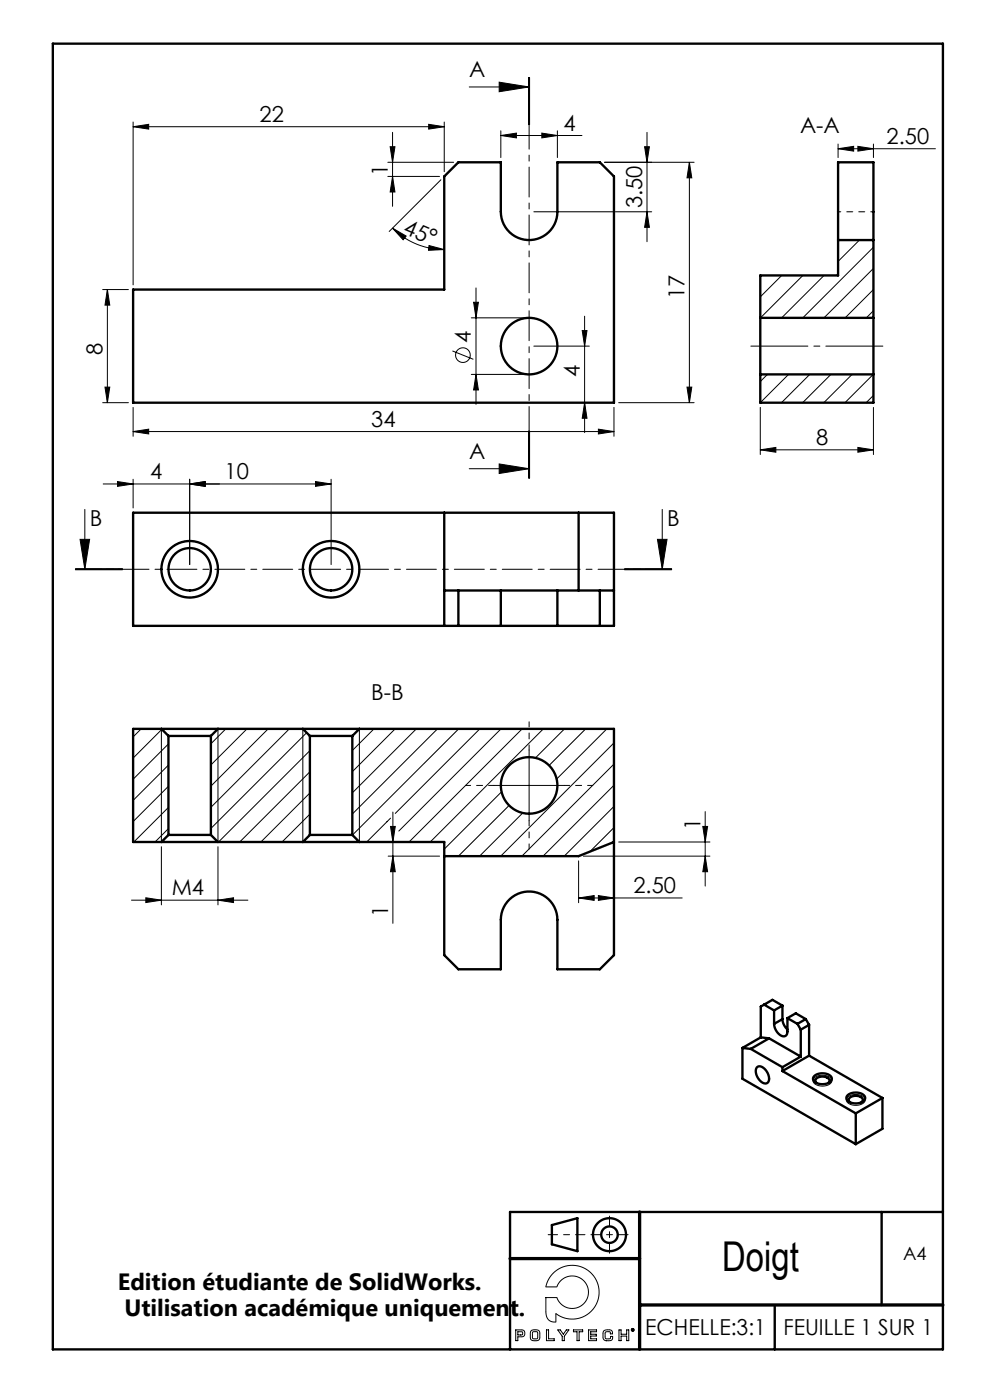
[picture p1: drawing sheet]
<svg xmlns="http://www.w3.org/2000/svg" width="210mm" height="297mm" viewBox="0 0 210 297" stroke-linecap="round" stroke-linejoin="round" font-family="sans-serif">
<g fill="none" stroke="#000" stroke-width=".21">
<path d="M99.5 18.4h12.7M105.9 17.4l6.3 1-6.3 1.1zM112.1 16.4v10M112.2 16.4v10M112.3 16.4v10M28.2 26.9l3.3-.5v1zM28.2 25.9v34.5M28.2 26.9h66M82.3 34.4h13.9M82.3 37.4h10.9M82.8 31.1h1l-.5 3.3zM83.3 37.4l.5 3.3h-1z"/>
<path d="M83.3 28.1v15.7M90.9 26.4l3.3 .5-3.3 .5zM93.5 38.1l-10.9 11M94.2 25.9v10.5M106.2 28.7l3.3-.5v1.1zM106.2 27.7v5.7M106.2 28.7h17.2M114.9 28.2l3.3 .5-3.3 .6zM118.2 27.7v5.7M128.2 34.4h19M136.7 31.1h1.1l-.6 3.3zM137.2 28.1v23.2"/>
<path d="M146.2 34.4l.5 3.3h-1zM146.2 34.4v51M177.8 31.6l3.3-.6v1.1zM177.8 30.6v2.8M177.8 31.6h20.6M182 31l3.3 .6-3.3 .5zM185.3 30.6v2.8M83.3 48.4l2.9 1.7-.7 .8zM83.3 48.4a15.5 15.5 0 0 0 10.9 4.5M91 52.1l3.2 .8-3.3 .2zM113.2 44.9h25M137.2 44.9l.6 3.3h-1.1z"/>
<path d="M161.3 58.4v.1M165.8 58.4l-4.5 4.6M170.3 58.4l-9 9M174.8 58.4l-9 9M177.8 50.9v.1M182.3 50.9l-4.5 4.6M185.3 56.9l-10.5 10.5M185.3 52.4l-15 15M21.8 61.4h5.4M22.8 61.4l.5 3.3h-1zM22.8 61.4v24M96 74.4l4.4 1.8"/>
<path d="M100 67.4h11.2M100 79.4h11.2M100.5 64.1h1l-.5 3.3zM101 79.4l.5 3.3h-1zM101 61.1v24.7M113.2 73.4h11.8M123.5 70.1h1l-.5 3.3zM124 67.1v24.7M162.8 79.4l-1.5 1.5M167.3 79.4l-6 6M171.8 79.4l-6 6M176.3 79.4l-6 6"/>
<path d="M180.7 79.4l-6 6M185.2 79.4l-6 6M185.3 61.4l-6 6M185.3 65.9l-1.5 1.5M21.8 85.4h5.4M22.3 82.1h1l-.5 3.3zM28.2 91.6l3.3-.6v1.1zM28.2 86.4v6.2M28.2 91.6h102M99.5 99.4h12.7M105.9 98.4l6.3 1-6.3 1.1zM112.1 91.4v10"/>
<path d="M112.2 91.4v10M112.3 91.4v10zM124 85.4l.5 3.3h-1zM126.9 91l3.3 .6-3.3 .5zM130.2 86.4v6.2M131.2 85.4h16M145.7 82.1h1l-.5 3.3zM161.3 95.4l3.3-.5v1zM161.3 86.4v10M161.3 95.4h24M182 94.9l3.3 .5-3.3 .5zM185.3 83.9l-1.6 1.5"/>
<path d="M185.3 86.4v10M17 114.4h2l-1 6.4zM18 108.1v12.7M21.9 102.7h48.3M24.9 102.2l3.3 .5-3.3 .5zM28.2 101.7v6.1M40.2 102.7l3.3-.5v1zM40.2 101.7v18.1M66.9 102.2l3.3 .5-3.3 .5zM70.2 101.7v18.1M139.5 114.4h2l-1 6.4zM140.5 108.1v12.7"/>
<path d="M16 120.8h10M16 120.7h10M16 120.9h10M34.4 122.3a6 6 0 0 1 5.3-7.5 6 6 0 0 1 6.5 6.5 6 6 0 0 1-7.5 5.3M64.4 122.3a6 6 0 0 1 5.3-7.5 6 6 0 0 1 6.5 6.5 6 6 0 0 1-7.5 5.3M132.5 120.8h10M132.5 120.7h10M132.5 120.9h10M29.9 154.6l-1.7 1.7M34.2 154.6v24M34.3 154.7l-6.1 6.1M35.7 157.8l-7.5 7.5"/>
<path d="M46.2 154.6v24M47.9 154.6l-3.2 3.2M52.4 154.6l-7.7 7.7M56.9 154.6l-12.2 12.2M61.4 154.6l-16.7 16.7M64.2 154.6v24M65 155.4l-20.3 20.4M65.7 159.2l-19.3 19.4M76.2 154.6v24M79.3 154.6l-4.6 4.6M83.8 154.6l-9.1 9.1M88.3 154.6l-13.6 13.6"/>
<path d="M92.8 154.6l-18.1 18.1M97.3 154.6l-22.5 22.6M101.8 154.6l-18 18M106.3 154.6l-21.7 21.7M110.8 154.6l-24 24M112.2 159.1v15M115.3 154.6l-24 24M119.7 154.6l-6.1 6.2M124.2 154.6l-7.7 7.8M128.7 154.6l-10.6 10.7M130.2 157.6l-24 24M34.2 179.6v12.4"/>
<path d="M35.7 166.8l-7.5 7.5M35.7 171.3l-7.3 7.3M35.7 175.8l-2.8 2.8M35.7 162.3l-7.5 7.5M46.2 179.6v12.4M65.7 163.7l-14.9 14.9M65.7 168.2l-10.4 10.4M65.7 172.7l-5.9 5.9M82.8 175.3h1l-.5 3.3zM82.8 173.6l-5 5M83.3 172.3v23.6M104.7 166.6h15"/>
<path d="M106.4 168l-12.2 12.1M108 170.9l-10.8 10.7M110.9 172.5l-9.2 9.1M130.2 162.1l-19.5 19.5M130.2 166.6l-15 15M130.2 171.1l-10.5 10.5M130.2 175.6l-5.1 5.1M131.2 178.6h19.4M149.1 175.3h1l-.5 3.3zM149.6 172.2v15.8M27.9 191h24.7M30.9 190.5l3.3 .5-3.3 .5z"/>
<path d="M46.2 191l3.3-.5v1zM82.3 181.6h10.9M83.3 181.6l.5 3.3h-1zM122.7 190.5l3.3-.5v1zM122.7 182.6v8.9M122.7 190.5h22M123.7 181.6h26.9M126.9 190l3.3 .5-3.3 .5zM149.6 181.6l.5 3.3h-1zM172.7 228.7a2.63 2.63 0 0 1 3.7 .4 1.44 1.44 0 0 1-1.7 1.3 1.73 1.73 0 0 1-2.2-1.3zM179.8 232.8a2.63 2.63 0 0 1 3.7 .3 1.44 1.44 0 0 1-1.7 1.4 1.73 1.73 0 0 1-2.3-1.3zM117.4 270a5.7 5.7 0 0 1 7.9 0 5.7 5.7 0 0 1 .4 7.8 5.7 5.7 0 0 1-7.8 .9v1.8a1.89 1.89 0 0 1-2.1-2.4v-2.8h2.3a3.4 3.4 0 0 0 5.3 1.6 3.4 3.4 0 0 0 0-5.5 3.4 3.4 0 0 0-5.3 1.6h-2.3l.6-1.7z"/>
<path d="M109.4 282.1h1.3a.74 .74 0 0 1 .6 .8 .74 .74 0 0 1-.6 .7h-.9v.8h-.4zM109.8 282.5h.8a.34 .34 0 0 1 .3 .4 .34 .34 0 0 1-.4 .3h-.7zM112.7 282.3l1-.2 .7 .3 .1 1.3-.2 .6-1.1 .1-.6-.2-.1-1.3zM113 282.6h1v1.4l-1-.1zM115.9 282.1h.5v1.9h1.2v.4h-1.7zM118.3 282.1h.5l.7 .9 .6-.9h.6l-1 1.4v.9h-.4v-.9zM121.6 282.1h2v.4h-.8v1.9h-.4v-1.9h-.8zM124.9 282.1h1.6v.4h-1.2v.6h1.2v.3h-1.2v.6h1.2v.4h-1.6zM128.7 284.4l-.4-.1-.3-.2-.1-1.4a1.23 1.23 0 0 1 1.9-.3l.1 .6h-.4v-.3a.74 .74 0 0 0-1.1-.1l.1 1.4h.9l.1-.5h.5l-.2 .7-.7 .2M128.7 284.4h.4M131.3 282.1h.4v1h1.2v-1h.5v2.3h-.5v-1h-1.2v1h-.4zM134.1 282h.3l-.3 .1 .1 .1h.2l-.1 .1-.2-.1z"/>
<circle cx="98.2" cy="75.3" r="1.56"/>
<circle cx="134.2" cy="282.1" r=".23"/>
<circle cx="134.2" cy="282.1" r=".31"/>
</g>
<g fill="none" stroke="#000" stroke-width=".5">
<path d="M11.2 9.3h188.8v277h-188.8zM177.8 50.9v-16.5h7.5v16.5M177.8 50.9v7.5h-16.5v9M177.8 50.9h7.5M185.3 50.9v16.5M28.2 61.4h66v-24l3-3h9v10.5a6 6 0 0 0 6 6 6 6 0 0 0 6-6v-10.5h9l3 3v48h-102zM161.3 67.4v12M161.3 79.4v6h24v-6M161.3 79.4h24M161.3 67.4h24M185.3 67.4v12M94.2 108.8v24"/>
<path d="M122.7 108.8v16.5M94.2 125.3h12M97.2 125.3v7.5M106.2 132.8h12M106.2 125.3h12M106.2 125.3v7.5M106.2 132.8h-78v-24h102v24h-12M118.2 125.3v7.5M118.2 125.3h12M127.2 125.3v7.5M34.2 154.6h12M34.2 154.6h-6v24h6"/>
<path d="M34.2 154.6l1.5 1.5M35.7 156.1h9M35.7 156.1v21M44.7 156.1v21M46.2 154.6h18M46.2 154.6l-1.5 1.5M64.2 154.6h12M64.2 154.6l1.5 1.5M65.7 156.1h9M65.7 156.1v21M74.7 156.1v21M76.2 154.6h54v48l-3 3h-9v-10.5a6 6 0 0 0-6-6 6 6 0 0 0-6 6v10.5h-9l-3-3v-24h-18"/>
<path d="M76.2 154.6l-1.5 1.5M34.2 178.6h12M35.7 177.1h9M35.7 177.1l-1.5 1.5M44.7 177.1l1.5 1.5M46.2 178.6h18M64.2 178.6h12M65.7 177.1h9M65.7 177.1l-1.5 1.5M74.7 177.1l1.5 1.5M130.2 178.6l-7.5 3h-28.5M162.1 213.1l-.7 .4v6.6"/>
<path d="M162.1 213.1l2.1 1.3M162.1 213.1l1.7-1 2.2 1.2M164.2 214.4v2.8M166 216.2l.3 1.2 .7 1M166 213.3v2.9M166 216.2l-1.8 1M166 213.3l-1.8 1.1M167 216v2.8a.91 .91 0 0 1-.5 1 .91 .91 0 0 1-1.1-.3l-.9-1-.3-1.3M167 216l2.2 1.2M167 216l1.8-1 2.1 1.2M169.2 217.2l.7 1.2M169.9 218.4v5.8"/>
<path d="M170.9 216.2l-1.7 1M170.9 216.2l.7 1.2M171.6 217.4l-1.7 1M171.6 217.4v6.5M157.5 222.3v6.5l24 13.9M157.5 222.3l1.8 .2M159.3 222.5l6.7 3.9M160.5 226.5a1.4 1.4 0 0 1 2.1 .7 1.73 1.73 0 0 1 0 2.6 2.51 2.51 0 0 1-2.1-3.3zM161.4 220.1l1.7 .2M161.4 220.1l-3.9 2.2M163.1 220.3l6.8 3.9M163.1 220.3l-3.8 2.2"/>
<path d="M166 226.4v.8M166 227.2l15.5 9M169.9 224.2l-3.9 2.2M171.6 223.9l-5.6 3.3M171.6 223.9l15.6 9M172.8 228.2a2.62 2.62 0 0 1 3.6 .5 1.51 1.51 0 0 1-1.8 1.3l-1.1-.1a.96 .96 0 0 1-.9-.6 .96 .96 0 0 1 .2-1.1zM173.2 229.8a.74 .74 0 0 1-.2-.9 .74 .74 0 0 1 .8-.4 1.47 1.47 0 0 1 2.1 .9l-.2 .4M179.8 232.3a2.62 2.62 0 0 1 3.7 .5 1.51 1.51 0 0 1-1.8 1.3l-1.1-.2a.96 .96 0 0 1-.9-.5 .96 .96 0 0 1 .1-1.1zM180.3 233.8a.74 .74 0 0 1-.2-.8 .74 .74 0 0 1 .8-.5 1.47 1.47 0 0 1 2.1 1l-.3 .3M181.5 236.2v6.5M187.2 232.9l-5.7 3.3M187.2 232.9v6.6l-5.7 3.2"/>
<path d="M117.1 259.9l5.4-1.5v7l-5.4-1.4zM187 257.1v19.7M200 257.1h-91.8v29.2M164.3 276.8v9.5"/>
<circle cx="112.2" cy="73.4" r="6"/>
<circle cx="40.2" cy="120.8" r="4.5"/>
<circle cx="40.2" cy="120.8" r="6"/>
<circle cx="70.2" cy="120.8" r="6"/>
<circle cx="70.2" cy="120.8" r="4.5"/>
<circle cx="112.2" cy="166.6" r="6"/>
<circle cx="129.3" cy="261.9" r="1.75"/>
<circle cx="129.3" cy="261.9" r="3.5"/>
</g>
<path d="M112.2 16.4v85" fill="none" stroke="#000" stroke-width=".21" stroke-dasharray="6.3 1.3 1.3 1.3" stroke-dashoffset="1.3"/>
<path d="M142.5 120.8h-126.5" fill="none" stroke="#000" stroke-width=".21" stroke-dasharray="6.3 1.3 1.3 1.3" stroke-dashoffset=".9"/>
<path d="M159.3 73.4h28" fill="none" stroke="#000" stroke-width=".21" stroke-dasharray="30.5 1.3 1.3 1.3" stroke-dashoffset="18.4"/>
<path d="M116.3 261.9h7.8" fill="none" stroke="#000" stroke-width=".21" stroke-dasharray="30.5 1.3 1.3 1.3" stroke-dashoffset="28.5"/>
<path d="M129.3 258v7.9M125.3 261.9h7.9" fill="none" stroke="#000" stroke-width=".21" stroke-dasharray="30.5 1.3 1.3 1.3" stroke-dashoffset="28.4"/>
<path d="M135.7 257.1v29.2M108.2 267h27.5M135.7 276.8h64.3" fill="none" stroke="#000" stroke-width=".7"/>
<path d="M112.2 159.1v-6M104.7 166.6h-6M112.2 174.1v6M119.7 166.6h6" fill="none" stroke="#000" stroke-width=".21" stroke-dasharray="30.5 1.3 1.3 1.3" stroke-dashoffset="29.4"/>
<g fill="#000">
<path d="M105.9 17.4l6.3 1-6.3 1.1zM105.9 98.4l6.3 1-6.3 1.1z"/>
<path d="M28.2 26.9l3.3-.5v1zM90.9 26.4l3.3 .5-3.3 .5z"/>
<path d="M82.8 31.1h1l-.5 3.3zM83.3 37.4l.5 3.3h-1z"/>
<path d="M106.2 28.7l3.3-.5v1.1zM114.9 28.2l3.3 .5-3.3 .6z"/>
<path d="M177.8 31.6l3.3-.6v1.1zM182 31l3.3 .6-3.3 .5z"/>
<path d="M83.3 48.4l2.9 1.7-.7 .8zM91 52.1l3.2 .8-3.3 .2z"/>
<path d="M137.2 44.9l.6 3.3h-1.1zM136.7 31.1h1.1l-.6 3.3z"/>
<path d="M100.5 64.1h1l-.5 3.3zM101 79.4l.5 3.3h-1z"/>
<path d="M22.3 82.1h1l-.5 3.3zM22.8 61.4l.5 3.3h-1z"/>
<path d="M126.9 91l3.3 .6-3.3 .5zM28.2 91.6l3.3-.6v1.1z"/>
<path d="M145.7 82.1h1l-.5 3.3zM146.2 34.4l.5 3.3h-1zM124 85.4l.5 3.3h-1zM123.5 70.1h1l-.5 3.3z"/>
<path d="M182 94.9l3.3 .5-3.3 .5zM161.3 95.4l3.3-.5v1zM40.2 102.7l3.3-.5v1zM24.9 102.2l3.3 .5-3.3 .5zM46.2 191l3.3-.5v1zM30.9 190.5l3.3 .5-3.3 .5z"/>
<path d="M40.2 102.7l3.3-.5v1zM66.9 102.2l3.3 .5-3.3 .5z"/>
<path d="M139.5 114.4h2l-1 6.4zM17 114.4h2l-1 6.4z"/>
<path d="M83.3 181.6l.5 3.3h-1zM82.8 175.3h1l-.5 3.3z"/>
<path d="M126.9 190l3.3 .5-3.3 .5zM122.7 190.5l3.3-.5v1z"/>
<path d="M149.6 181.6l.5 3.3h-1zM149.1 175.3h1l-.5 3.3z"/>
</g>
<path d="M177.8 44.9h7.5" fill="none" stroke="#000" stroke-width=".21" stroke-dasharray="6.3 1.3 1.3 1.3 1.3 1.3" stroke-dashoffset="5.8"/>
<text font-size="8.7" x="153.2" y="269.7">Doigt</text>
<g font-size="5">
<text x="25" y="273.7">Edition étudiante de SolidWorks.</text>
<text x="26.4" y="279.2">Utilisation académique uniquement.</text>
</g>
<g font-size="4.7">
<text x="99.5" y="16.3">A</text>
<text x="55.1" y="25.9">22</text>
<text x="119.6" y="27.7">4</text>
<text x="169.7" y="28.2">A-A</text>
<text x="188.1" y="30.5">2.50</text>
<text x="82.3" y="37.4" transform="rotate(-90 82.3 37.4)">1</text>
<text x="136.2" y="44.1" transform="rotate(-90 136.2 44.1)">3.50</text>
<text x="85.3" y="49.4" transform="rotate(23 85.3 49.4)">45°</text>
<text x="145.2" y="63.5" transform="rotate(-90 145.2 63.5)">17</text>
<text x="21.8" y="75.4" transform="rotate(-90 21.8 75.4)">8</text>
<text x="99.9" y="72.8" transform="rotate(-90 99.9 72.8)">4</text>
<text x="123" y="80" transform="rotate(-90 123 80)">4</text>
<text x="78.8" y="90.5">34</text>
<text x="173.2" y="94.4">8</text>
<text x="31.8" y="101.7">4</text>
<text x="47.6" y="101.7">10</text>
<text x="99.5" y="97.3">A</text>
<text x="19.1" y="111.6">B</text>
<text x="141.5" y="111.6">B</text>
<text x="78.7" y="148.4">B-B</text>
<text x="148.6" y="176.1" transform="rotate(-90 148.6 176.1)">1</text>
<text x="36.4" y="189.9">M4</text>
<text x="134.4" y="189.5">2.50</text>
<text x="82.3" y="194.6" transform="rotate(-90 82.3 194.6)">1</text>
<text x="136.9" y="283.3">ECHELLE:3:1</text>
<text x="166.2" y="283.3">FEUILLE 1 SUR 1</text>
</g>
<text font-size="3.9" x="191.6" y="267.2">A4</text>
</svg>
